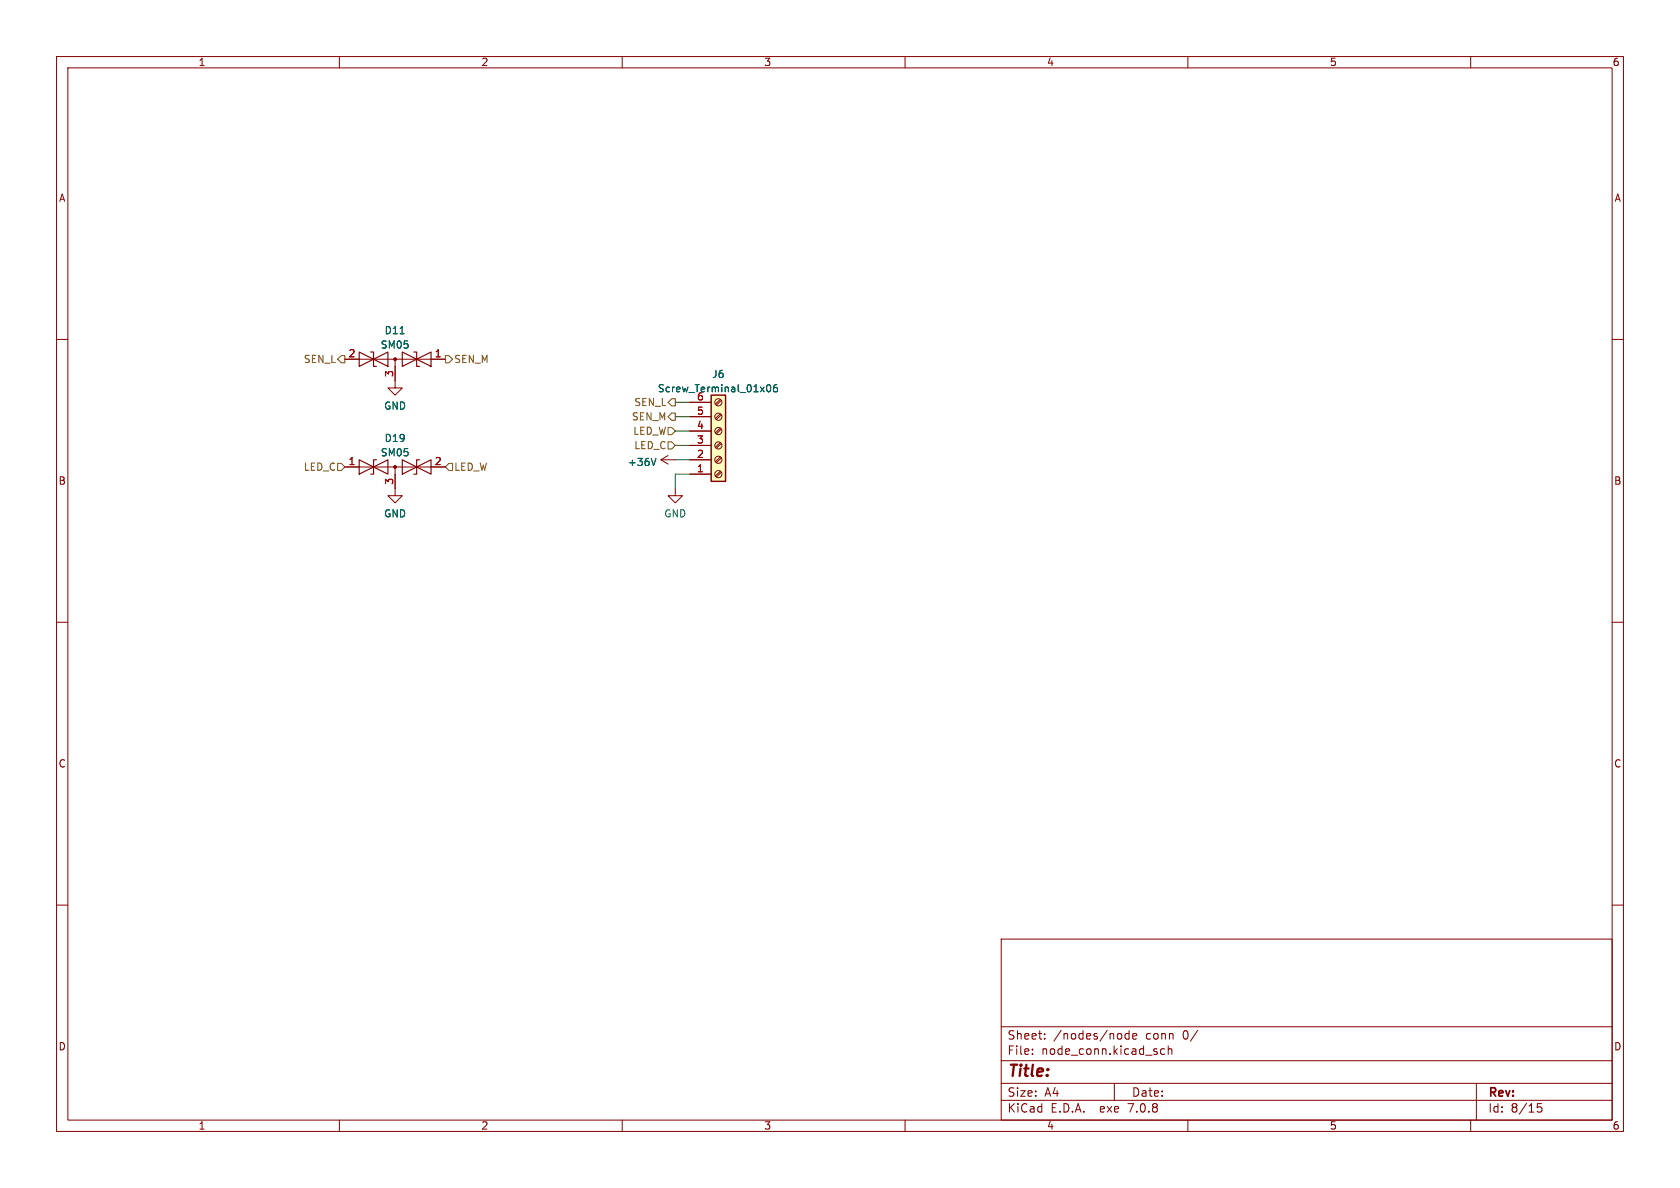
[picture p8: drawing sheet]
<svg xmlns="http://www.w3.org/2000/svg" width="297mm" height="210mm" viewBox="0 0 297 210" stroke-linecap="round" stroke-linejoin="round" font-family="sans-serif">
<g fill="none" stroke="#840000" stroke-width=".18">
<path d="M10 10h277v190h-277zM12 12h273v186h-273zM60 10v2M110 10v2M160 10v2M210 10v2M260 10v2M10 60h2M285 60h2M61 63.5h17.7M69.8 63.5v5.1h1.3l-1.3 1.3-1.2-1.3h1.2M121.9 78.7h3.8"/>
<path d="M121.9 76.2h3.8M121.9 73.7h3.8M121.9 71.1h3.8M127.3 70.6l-.8 .9M127.3 73.2l-.8 .8M127.3 75.7l-.8 .8M127.3 78.2l-.8 .9M127.5 70.8l-.9 .8M127.5 73.3l-.9 .9M127.5 75.9l-.9 .8M127.5 78.4l-.9 .8M61 82.6h17.7"/>
<path d="M69.8 82.6v5h1.3l-1.3 1.3-1.2-1.3h1.2M116.8 81.3h2.6M116.8 81.3l1.3 .7M118.1 80.5l-1.3 .8M119.4 86.4v1.2h1.2l-1.2 1.3-1.3-1.3h1.3M121.9 83.8h3.8M121.9 81.3h3.8M127.3 80.8l-.8 .8M127.3 83.3l-.8 .9M127.5 80.9l-.9 .9M127.5 83.5l-.9 .8M10 110h2"/>
<path d="M285 110h2M10 160h2M285 160h2M177 166h108v32h-108zM60 198v2M110 198v2M160 198v2M177 194.5h108M177 191.5h108M177 187.5h108M177 181.5h108M182.5 186.3v.1"/>
<path d="M182.5 185.5v.1M184.7 183.6v.1M184.7 182.8v.1M197 191.5v3M199.6 182.2v1.5M199.6 182.8l-.4-.1-.3 .3v.4l.1 .2h.6M200.2 183.2l.8-.1-.1-.3-.4-.1-.3 .2 .1 .7h.6M205.9 185.5l-.4-.1-.3 .3v.4l.1 .2h.6M206.5 185.5l.2-.1 .4 .1 .1 .9M206.5 184.9v1.5M210 198v2M260 198v2"/>
<path d="M261 191.5v6.5M272.5 195.1h-.7l-.1 .7 .3-.1h.5l.1 .3-.1 .5-.2 .1-.6-.1"/>
<circle cx="127" cy="73.7" r=".63"/>
<circle cx="127" cy="71.1" r=".63"/>
<circle cx="127" cy="76.2" r=".63"/>
<circle cx="127" cy="78.7" r=".63"/>
<circle cx="127" cy="83.8" r=".63"/>
<circle cx="127" cy="81.3" r=".63"/>
</g>
<path d="M63.5 62.2l5.1 2.6v-2.6l-5.1 2.6zM65.5 62.2h.5v2.6h.5M71.1 62.2v2.6l5.1-2.6v2.6zM73.2 62.2h.5v2.6h.5M63.5 81.3v2.5l5.1-2.5v2.5zM66.5 81.3h-.5v2.5h-.5M71.1 81.3l5.1 2.5v-2.5l-5.1 2.5zM74.2 81.3h-.5v2.5h-.5" fill="none" stroke="#840000" stroke-width=".2"/>
<g fill="#840000" stroke="#840000" stroke-width=".18">
<circle cx="69.8" cy="63.5" r=".25"/>
<circle cx="69.8" cy="82.5" r=".25"/>
</g>
<path d="M70.7 59h.8M135.7 68.1l.1-.1a.68 .68 0 0 1 .5 .6 .68 .68 0 0 1-.5 .7 .84 .84 0 0 1-.1-1.2zM137.3 68l-.3 .1a.86 .86 0 0 0 0 1.2l.4-.2 .1-.4-.3-.2h-.2l-.3 .2M116 81l-.5 1.3" fill="none" stroke="#006464" stroke-width=".18"/>
<path d="M125.7 69.9h2.6v15.2h-2.6z" fill="#ffffc2" stroke="#ffffc2" stroke-width=".18"/>
<path d="M125.7 69.9h2.6v15.2h-2.6z" fill="none" stroke="#840000" stroke-width=".25"/>
<path d="M60.3 62.9h.7v1.2h-.7l-.6-.6zM78.7 62.9h.7l.6 .6-.6 .6h-.7zM118.1 78.1h.6l.7 .6-.7 .7h-.6zM118.1 75.6h.6l.7 .6-.7 .6h-.6zM118.1 71.1l.6-.6h.7v1.3h-.7zM118.7 73h.7v1.3h-.7l-.6-.6zM59.7 81.9h.6l.7 .7-.7 .6h-.6zM78.7 82.6l.7-.7h.6v1.3h-.6z" fill="none" stroke="#725600" stroke-width=".18"/>
<path d="M119.4 76.2h2.5M119.4 71.1h2.5M119.4 73.7h2.5M119.4 78.7h2.5M119.4 81.3h2.5M121.9 83.8h-2.5v2.6" fill="none" stroke="#009600" stroke-width=".18"/>
<text font-size="2.8" fill="#840000" x="178" y="190.9">Title:</text>
<g font-size="2.1" fill="#840000">
<text x="178" y="184">Sheet:</text>
<text x="186.2" y="184">/nodes/node</text>
<text x="202.6" y="184">conn</text>
<text x="209.3" y="184">0/</text>
<text x="178" y="186.7">File:</text>
<text x="184.1" y="186.7">node_conn.kicad_sch</text>
<text x="178" y="196.9">KiCad</text>
<text x="178" y="194.1">Size:</text>
<text x="184.7" y="194.1">A4</text>
<text x="185.7" y="196.9">E.D.A.</text>
<text x="194.6" y="196.9">exe</text>
<text x="199.7" y="196.9">7.0.8</text>
<text x="200" y="194.1">Date:</text>
<text x="263" y="194.3">Rev:</text>
<text x="263" y="196.9">Id:</text>
<text x="267.1" y="196.9">8/15</text>
</g>
<g font-size="1.8" fill="#840000">
<text x="35" y="11.9">1</text>
<text x="85" y="11.9">2</text>
<text x="135" y="11.9">3</text>
<text x="185" y="11.9">4</text>
<text x="235" y="11.9">5</text>
<text x="285" y="11.9">6</text>
<text x="10.3" y="35.9">A</text>
<text x="285.3" y="35.9">A</text>
<text x="10.3" y="85.9">B</text>
<text x="285.3" y="85.9">B</text>
<text x="10.3" y="135.9">C</text>
<text x="285.3" y="135.9">C</text>
<text x="10.3" y="185.9">D</text>
<text x="285.3" y="185.9">D</text>
<text x="35" y="199.9">1</text>
<text x="85" y="199.9">2</text>
<text x="135" y="199.9">3</text>
<text x="185" y="199.9">4</text>
<text x="235" y="199.9">5</text>
<text x="285" y="199.9">6</text>
</g>
<g font-size="1.8" fill="#006464">
<text x="67.9" y="59.3">D11</text>
<text x="67.2" y="61.8">SM05</text>
<text x="116.2" y="69.6">Screw_Terminal_01x06</text>
<text x="125.8" y="67">J6</text>
<text x="67.8" y="72.6">GND</text>
<text x="67.2" y="80.9">SM05</text>
<text x="67.9" y="78.3">D19</text>
<text x="110.9" y="82.6">+36V</text>
<text x="67.8" y="91.7">GND</text>
<text x="117.3" y="91.7">GND</text>
</g>
<g font-size="1.8" fill="#725600">
<text x="53.6" y="64.4">SEN_L</text>
<text x="80.2" y="64.4">SEN_M</text>
<text x="112" y="72">SEN_L</text>
<text x="111.6" y="74.5">SEN_M</text>
<text x="111.9" y="77.1">LED_W</text>
<text x="53.6" y="83.4">LED_C</text>
<text x="80.2" y="83.4">LED_W</text>
<text x="112" y="79.6">LED_C</text>
</g>
<g font-size="1.8" fill="#a90000">
<text x="61.5" y="63.2">2</text>
<text x="76.8" y="63.2">1</text>
<text x="69.6" y="66.7" transform="rotate(-90 69.6 66.7)">3</text>
<text x="123.1" y="70.9">6</text>
<text x="123.1" y="75.9">4</text>
<text x="123.1" y="73.4">5</text>
<text x="61.5" y="82.3">1</text>
<text x="76.8" y="82.3">2</text>
<text x="123.1" y="83.6">1</text>
<text x="123.1" y="81">2</text>
<text x="123.1" y="78.5">3</text>
<text x="69.6" y="85.8" transform="rotate(-90 69.6 85.8)">3</text>
</g>
</svg>
